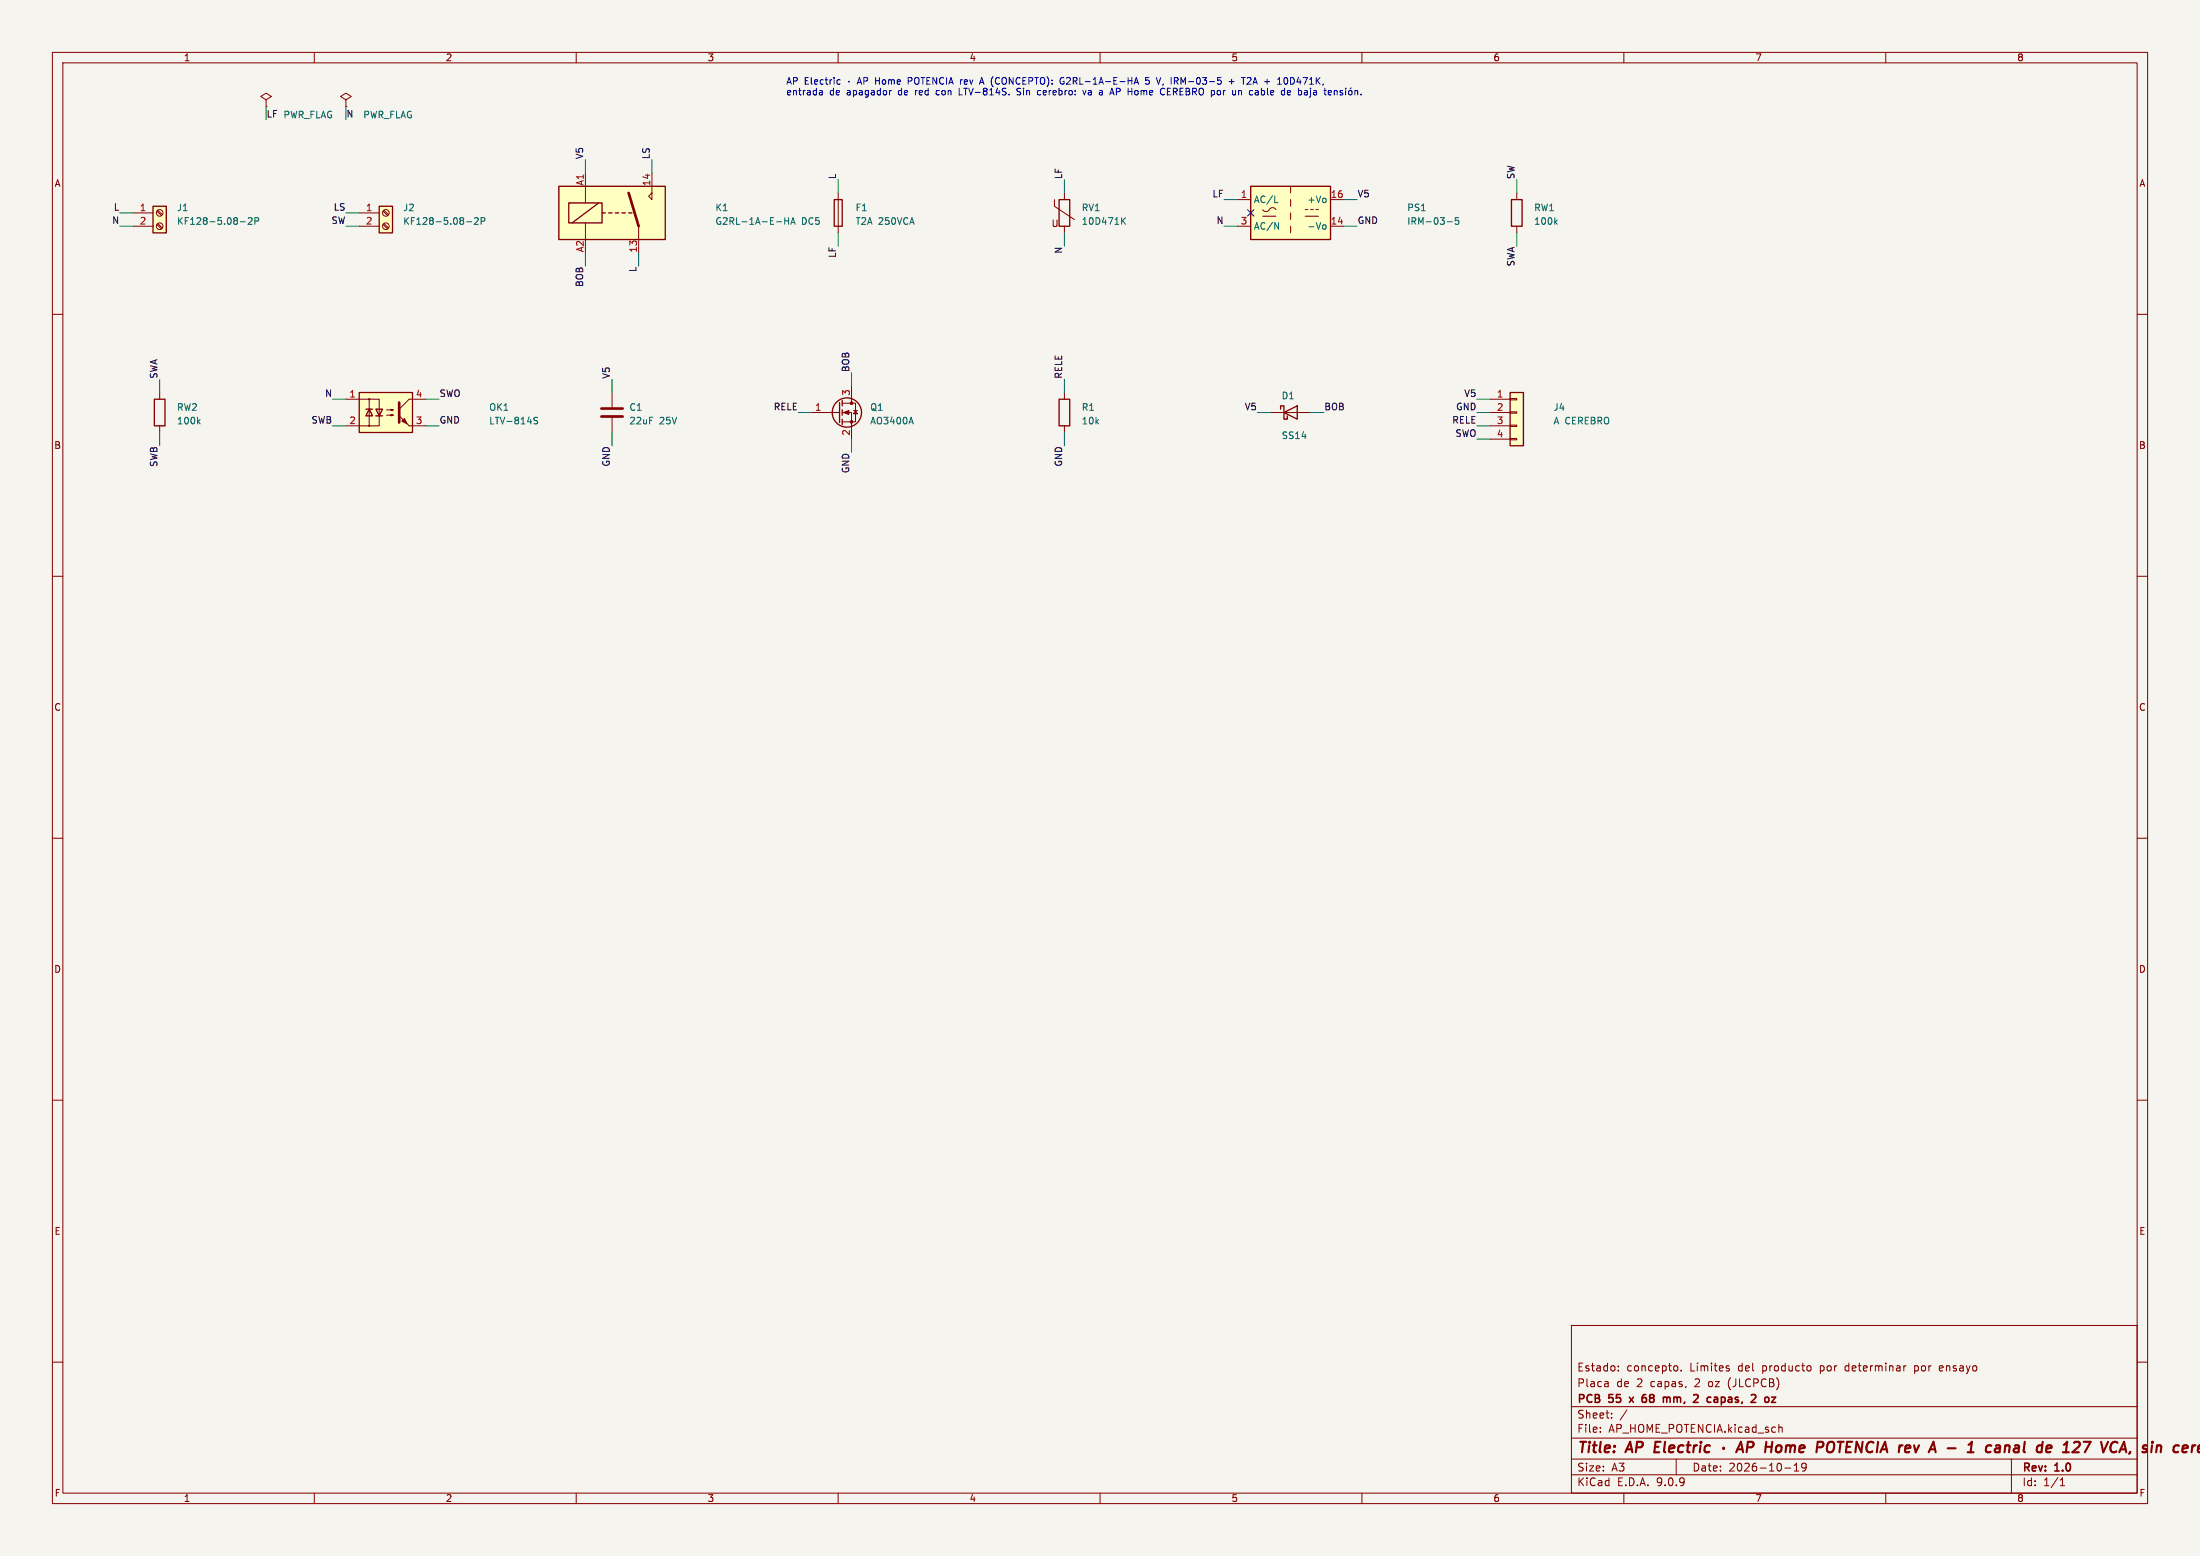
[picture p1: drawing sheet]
(kicad_sch
 (version 20250114)
 (generator "eeschema")
 (generator_version "9.0")
 (paper "A3")
 (title_block
  (title "AP Electric · AP Home POTENCIA rev A - 1 canal de 127 VCA, sin cerebro (CONCEPTO)")
  (date "2026-10-19")
  (rev "1.0")
  (company "PCB 55 x 68 mm, 2 capas, 2 oz")
  (comment 1 "Placa de 2 capas, 2 oz (JLCPCB)")
  (comment 2 "Estado: concepto. Límites del producto por determinar por ensayo"))
 (lib_symbols
  (symbol "Connector:Screw_Terminal_01x02"
   (pin_names
    (offset 1.016) (hide yes)) (exclude_from_sim no) (in_bom yes) (on_board yes)
   (property "Reference" "J" (at 0 2.54 0) (effects (font (size 1.27 1.27))))
   (property "Value" "Screw_Terminal_01x02" (at 0 -5.08 0) (effects (font (size 1.27 1.27))))
   (property "Footprint" "" (at 0 0 0) (effects (font (size 1.27 1.27)) (hide yes)))
   (property "Datasheet" "~" (at 0 0 0) (effects (font (size 1.27 1.27)) (hide yes)))
   (property "Description" "Generic screw terminal, single row, 01x02, script generated (kicad-library-utils/schlib/autogen/connector/)" (at 0 0 0) (effects (font (size 1.27 1.27)) (hide yes)))
   (symbol "Screw_Terminal_01x02_1_1"
    (rectangle (start -1.27 1.27) (end 1.27 -3.81) (stroke (width 0.254) (type default)) (fill (type background)))
    (polyline (pts (xy -0.5334 0.3302) (xy 0.3302 -0.508)) (stroke (width 0.1524) (type default)) (fill (type none)))
    (polyline (pts (xy -0.5334 -2.2098) (xy 0.3302 -3.048)) (stroke (width 0.1524) (type default)) (fill (type none)))
    (polyline (pts (xy -0.3556 0.508) (xy 0.508 -0.3302)) (stroke (width 0.1524) (type default)) (fill (type none)))
    (polyline (pts (xy -0.3556 -2.032) (xy 0.508 -2.8702)) (stroke (width 0.1524) (type default)) (fill (type none)))
    (circle (center 0 0) (radius 0.635) (stroke (width 0.1524) (type default)) (fill (type none)))
    (circle (center 0 -2.54) (radius 0.635) (stroke (width 0.1524) (type default)) (fill (type none)))
    (pin passive line (at -5.08 0 0) (length 3.81) (name "Pin_1" (effects (font (size 1.27 1.27)))) (number "1" (effects (font (size 1.27 1.27)))))
    (pin passive line (at -5.08 -2.54 0) (length 3.81) (name "Pin_2" (effects (font (size 1.27 1.27)))) (number "2" (effects (font (size 1.27 1.27))))))
   (embedded_fonts no))
  (symbol "Relay:Relay_SPST-NO" (exclude_from_sim no) (in_bom yes) (on_board yes)
   (property "Reference" "K" (at 11.43 3.81 0) (effects (font (size 1.27 1.27)) (justify left)))
   (property "Value" "Relay_SPST-NO" (at 11.43 1.27 0) (effects (font (size 1.27 1.27)) (justify left)))
   (property "Footprint" "" (at 11.43 -1.27 0) (effects (font (size 1.27 1.27)) (justify left) (hide yes)))
   (property "Datasheet" "~" (at 0 0 0) (effects (font (size 1.27 1.27)) (hide yes)))
   (property "Description" "Relay SPST, normally open, EN50005" (at 0 0 0) (effects (font (size 1.27 1.27)) (hide yes)))
   (symbol "Relay_SPST-NO_0_0"
    (polyline (pts (xy 7.62 5.08) (xy 7.62 2.54) (xy 6.985 3.175) (xy 7.62 3.81)) (stroke (width 0) (type default)) (fill (type none))))
   (symbol "Relay_SPST-NO_0_1"
    (rectangle (start -10.16 5.08) (end 10.16 -5.08) (stroke (width 0.254) (type default)) (fill (type background)))
    (rectangle (start -8.255 1.905) (end -1.905 -1.905) (stroke (width 0.254) (type default)) (fill (type none)))
    (polyline (pts (xy -7.62 -1.905) (xy -2.54 1.905)) (stroke (width 0.254) (type default)) (fill (type none)))
    (polyline (pts (xy -5.08 5.08) (xy -5.08 1.905)) (stroke (width 0) (type default)) (fill (type none)))
    (polyline (pts (xy -5.08 -5.08) (xy -5.08 -1.905)) (stroke (width 0) (type default)) (fill (type none)))
    (polyline (pts (xy -1.905 0) (xy -1.27 0)) (stroke (width 0.254) (type default)) (fill (type none)))
    (polyline (pts (xy -0.635 0) (xy 0 0)) (stroke (width 0.254) (type default)) (fill (type none)))
    (polyline (pts (xy 0.635 0) (xy 1.27 0)) (stroke (width 0.254) (type default)) (fill (type none)))
    (polyline (pts (xy 1.905 0) (xy 2.54 0)) (stroke (width 0.254) (type default)) (fill (type none)))
    (polyline (pts (xy 3.175 0) (xy 3.81 0)) (stroke (width 0.254) (type default)) (fill (type none)))
    (polyline (pts (xy 5.08 -2.54) (xy 3.175 3.81)) (stroke (width 0.508) (type default)) (fill (type none)))
    (polyline (pts (xy 5.08 -2.54) (xy 5.08 -5.08)) (stroke (width 0) (type default)) (fill (type none))))
   (symbol "Relay_SPST-NO_1_1"
    (pin passive line (at -5.08 7.62 270) (length 2.54) (name "~" (effects (font (size 1.27 1.27)))) (number "A1" (effects (font (size 1.27 1.27)))))
    (pin passive line (at -5.08 -7.62 90) (length 2.54) (name "~" (effects (font (size 1.27 1.27)))) (number "A2" (effects (font (size 1.27 1.27)))))
    (pin passive line (at 5.08 -7.62 90) (length 2.54) (name "~" (effects (font (size 1.27 1.27)))) (number "13" (effects (font (size 1.27 1.27)))))
    (pin passive line (at 7.62 7.62 270) (length 2.54) (name "~" (effects (font (size 1.27 1.27)))) (number "14" (effects (font (size 1.27 1.27))))))
   (embedded_fonts no))
  (symbol "Device:Fuse"
   (pin_numbers (hide yes))
   (pin_names
    (offset 0)) (exclude_from_sim no) (in_bom yes) (on_board yes)
   (property "Reference" "F" (at 2.032 0 90) (effects (font (size 1.27 1.27))))
   (property "Value" "Fuse" (at -1.905 0 90) (effects (font (size 1.27 1.27))))
   (property "Footprint" "" (at -1.778 0 90) (effects (font (size 1.27 1.27)) (hide yes)))
   (property "Datasheet" "~" (at 0 0 0) (effects (font (size 1.27 1.27)) (hide yes)))
   (property "Description" "Fuse" (at 0 0 0) (effects (font (size 1.27 1.27)) (hide yes)))
   (symbol "Fuse_0_1"
    (rectangle (start -0.762 -2.54) (end 0.762 2.54) (stroke (width 0.254) (type default)) (fill (type none)))
    (polyline (pts (xy 0 2.54) (xy 0 -2.54)) (stroke (width 0) (type default)) (fill (type none))))
   (symbol "Fuse_1_1"
    (pin passive line (at 0 3.81 270) (length 1.27) (name "~" (effects (font (size 1.27 1.27)))) (number "1" (effects (font (size 1.27 1.27)))))
    (pin passive line (at 0 -3.81 90) (length 1.27) (name "~" (effects (font (size 1.27 1.27)))) (number "2" (effects (font (size 1.27 1.27))))))
   (embedded_fonts no))
  (symbol "Device:Varistor"
   (pin_numbers (hide yes))
   (pin_names
    (offset 0)) (exclude_from_sim no) (in_bom yes) (on_board yes)
   (property "Reference" "RV" (at 3.175 0 90) (effects (font (size 1.27 1.27))))
   (property "Value" "Varistor" (at -3.175 0 90) (effects (font (size 1.27 1.27))))
   (property "Footprint" "" (at -1.778 0 90) (effects (font (size 1.27 1.27)) (hide yes)))
   (property "Datasheet" "~" (at 0 0 0) (effects (font (size 1.27 1.27)) (hide yes)))
   (property "Description" "Voltage dependent resistor" (at 0 0 0) (effects (font (size 1.27 1.27)) (hide yes)))
   (property "Sim.Name" "kicad_builtin_varistor" (at 0 0 0) (effects (font (size 1.27 1.27)) (hide yes)))
   (property "Sim.Device" "SUBCKT" (at 0 0 0) (effects (font (size 1.27 1.27)) (hide yes)))
   (property "Sim.Pins" "1=A 2=B" (at 0 0 0) (effects (font (size 1.27 1.27)) (hide yes)))
   (property "Sim.Params" "threshold=1k" (at 0 0 0) (effects (font (size 1.27 1.27)) (hide yes)))
   (property "Sim.Library" "${KICAD9_SYMBOL_DIR}/Simulation_SPICE.sp" (at 0 0 0) (effects (font (size 1.27 1.27)) (hide yes)))
   (symbol "Varistor_0_0"
    (text "U" (at -1.778 -2.032 0) (effects (font (size 1.27 1.27)))))
   (symbol "Varistor_0_1"
    (polyline (pts (xy -1.905 2.54) (xy -1.905 1.27) (xy 1.905 -1.27)) (stroke (width 0) (type default)) (fill (type none)))
    (rectangle (start -1.016 -2.54) (end 1.016 2.54) (stroke (width 0.254) (type default)) (fill (type none))))
   (symbol "Varistor_1_1"
    (pin passive line (at 0 3.81 270) (length 1.27) (name "~" (effects (font (size 1.27 1.27)))) (number "1" (effects (font (size 1.27 1.27)))))
    (pin passive line (at 0 -3.81 90) (length 1.27) (name "~" (effects (font (size 1.27 1.27)))) (number "2" (effects (font (size 1.27 1.27))))))
   (embedded_fonts no))
  (symbol "Converter_ACDC:IRM-03-5" (exclude_from_sim no) (in_bom yes) (on_board yes)
   (property "Reference" "PS" (at 0 6.35 0) (effects (font (size 1.27 1.27))))
   (property "Value" "IRM-03-5" (at 0 -6.35 0) (effects (font (size 1.27 1.27))))
   (property "Footprint" "Converter_ACDC:Converter_ACDC_MeanWell_IRM-03-xx_THT" (at 0 -8.89 0) (effects (font (size 1.27 1.27)) (hide yes)))
   (property "Datasheet" "https://www.meanwell.com/Upload/PDF/IRM-03/IRM-03-SPEC.PDF" (at 0 -10.16 0) (effects (font (size 1.27 1.27)) (hide yes)))
   (property "Description" "5V, 600mA, 3W, Isolated, AC-DC, IRM03" (at 0 0 0) (effects (font (size 1.27 1.27)) (hide yes)))
   (symbol "IRM-03-5_0_1"
    (rectangle (start -7.62 5.08) (end 7.62 -5.08) (stroke (width 0.254) (type default)) (fill (type background)))
    (polyline (pts (xy -5.334 -0.635) (xy -2.794 -0.635)) (stroke (width 0) (type default)) (fill (type none)))
    (arc (start -4.064 0.635) (mid -4.699 0.2495) (end -5.334 0.635) (stroke (width 0) (type default)) (fill (type none)))
    (arc (start -4.064 0.635) (mid -3.429 1.0072) (end -2.794 0.635) (stroke (width 0) (type default)) (fill (type none)))
    (polyline (pts (xy 0 5.08) (xy 0 3.81)) (stroke (width 0) (type default)) (fill (type none)))
    (polyline (pts (xy 0 2.54) (xy 0 1.27)) (stroke (width 0) (type default)) (fill (type none)))
    (polyline (pts (xy 0 0) (xy 0 -1.27)) (stroke (width 0) (type default)) (fill (type none)))
    (polyline (pts (xy 0 -2.54) (xy 0 -3.81)) (stroke (width 0) (type default)) (fill (type none)))
    (polyline (pts (xy 2.794 0.635) (xy 3.302 0.635)) (stroke (width 0) (type default)) (fill (type none)))
    (polyline (pts (xy 2.794 -0.635) (xy 5.334 -0.635)) (stroke (width 0) (type default)) (fill (type none)))
    (polyline (pts (xy 3.81 0.635) (xy 4.318 0.635)) (stroke (width 0) (type default)) (fill (type none)))
    (polyline (pts (xy 4.826 0.635) (xy 5.334 0.635)) (stroke (width 0) (type default)) (fill (type none))))
   (symbol "IRM-03-5_1_1"
    (pin power_in line (at -10.16 2.54 0) (length 2.54) (name "AC/L" (effects (font (size 1.27 1.27)))) (number "1" (effects (font (size 1.27 1.27)))))
    (pin power_in line (at -10.16 -2.54 0) (length 2.54) (name "AC/N" (effects (font (size 1.27 1.27)))) (number "3" (effects (font (size 1.27 1.27)))))
    (pin no_connect line (at -7.62 0 0) (length 2.54) (hide yes) (name "NC" (effects (font (size 1.27 1.27)))) (number "5" (effects (font (size 1.27 1.27)))))
    (pin power_out line (at 10.16 2.54 180) (length 2.54) (name "+Vo" (effects (font (size 1.27 1.27)))) (number "16" (effects (font (size 1.27 1.27)))))
    (pin power_out line (at 10.16 -2.54 180) (length 2.54) (name "-Vo" (effects (font (size 1.27 1.27)))) (number "14" (effects (font (size 1.27 1.27))))))
   (embedded_fonts no))
  (symbol "Device:R"
   (pin_numbers (hide yes))
   (pin_names
    (offset 0)) (exclude_from_sim no) (in_bom yes) (on_board yes)
   (property "Reference" "R" (at 2.032 0 90) (effects (font (size 1.27 1.27))))
   (property "Value" "R" (at 0 0 90) (effects (font (size 1.27 1.27))))
   (property "Footprint" "" (at -1.778 0 90) (effects (font (size 1.27 1.27)) (hide yes)))
   (property "Datasheet" "~" (at 0 0 0) (effects (font (size 1.27 1.27)) (hide yes)))
   (property "Description" "Resistor" (at 0 0 0) (effects (font (size 1.27 1.27)) (hide yes)))
   (symbol "R_0_1"
    (rectangle (start -1.016 -2.54) (end 1.016 2.54) (stroke (width 0.254) (type default)) (fill (type none))))
   (symbol "R_1_1"
    (pin passive line (at 0 3.81 270) (length 1.27) (name "~" (effects (font (size 1.27 1.27)))) (number "1" (effects (font (size 1.27 1.27)))))
    (pin passive line (at 0 -3.81 90) (length 1.27) (name "~" (effects (font (size 1.27 1.27)))) (number "2" (effects (font (size 1.27 1.27))))))
   (embedded_fonts no))
  (symbol "Isolator:EL814"
   (pin_names
    (offset 1.016)) (exclude_from_sim no) (in_bom yes) (on_board yes)
   (property "Reference" "U" (at -5.334 4.826 0) (effects (font (size 1.27 1.27)) (justify left)))
   (property "Value" "EL814" (at 0 5.08 0) (effects (font (size 1.27 1.27)) (justify left)))
   (property "Footprint" "" (at -5.08 -5.08 0) (effects (font (size 1.27 1.27)
    (italic yes)) (justify left) (hide yes)))
   (property "Datasheet" "http://www.everlight.com/file/ProductFile/EL814.pdf" (at 0.635 0 0) (effects (font (size 1.27 1.27)) (justify left) (hide yes)))
   (property "Description" "AC/DC NPN Optocoupler, DIP4/SMD4" (at 0 0 0) (effects (font (size 1.27 1.27)) (hide yes)))
   (symbol "EL814_0_1"
    (rectangle (start -5.08 3.81) (end 5.08 -3.81) (stroke (width 0.254) (type default)) (fill (type background)))
    (polyline (pts (xy -5.08 2.54) (xy -1.27 2.54) (xy -1.27 0.635)) (stroke (width 0) (type default)) (fill (type none)))
    (polyline (pts (xy -3.81 0.635) (xy -2.54 0.635)) (stroke (width 0.254) (type default)) (fill (type none)))
    (circle (center -3.175 2.54) (radius 0.127) (stroke (width 0) (type default)) (fill (type none)))
    (polyline (pts (xy -3.175 0.635) (xy -3.175 2.54)) (stroke (width 0) (type default)) (fill (type none)))
    (polyline (pts (xy -3.175 0.635) (xy -3.175 -0.635)) (stroke (width 0) (type default)) (fill (type none)))
    (polyline (pts (xy -3.175 0.635) (xy -3.81 -0.635) (xy -2.54 -0.635) (xy -3.175 0.635)) (stroke (width 0.254) (type default)) (fill (type none)))
    (polyline (pts (xy -3.175 -0.635) (xy -3.175 -2.54)) (stroke (width 0) (type default)) (fill (type none)))
    (circle (center -3.175 -2.54) (radius 0.127) (stroke (width 0) (type default)) (fill (type none)))
    (polyline (pts (xy -1.905 -0.635) (xy -0.635 -0.635)) (stroke (width 0.254) (type default)) (fill (type none)))
    (polyline (pts (xy -1.27 0.635) (xy -1.27 -0.635)) (stroke (width 0) (type default)) (fill (type none)))
    (polyline (pts (xy -1.27 -0.635) (xy -1.27 -2.54) (xy -5.08 -2.54)) (stroke (width 0) (type default)) (fill (type none)))
    (polyline (pts (xy -1.27 -0.635) (xy -1.905 0.635) (xy -0.635 0.635) (xy -1.27 -0.635)) (stroke (width 0.254) (type default)) (fill (type none)))
    (polyline (pts (xy 0.127 0.508) (xy 1.397 0.508) (xy 1.016 0.381) (xy 1.016 0.635) (xy 1.397 0.508)) (stroke (width 0) (type default)) (fill (type none)))
    (polyline (pts (xy 0.127 -0.508) (xy 1.397 -0.508) (xy 1.016 -0.635) (xy 1.016 -0.381) (xy 1.397 -0.508)) (stroke (width 0) (type default)) (fill (type none)))
    (polyline (pts (xy 2.54 1.905) (xy 2.54 -1.905)) (stroke (width 0.508) (type default)) (fill (type none)))
    (polyline (pts (xy 2.54 0.635) (xy 4.445 2.54)) (stroke (width 0) (type default)) (fill (type none)))
    (polyline (pts (xy 3.048 -1.651) (xy 3.556 -1.143) (xy 4.064 -2.159) (xy 3.048 -1.651)) (stroke (width 0) (type default)) (fill (type outline)))
    (polyline (pts (xy 4.445 2.54) (xy 5.08 2.54)) (stroke (width 0) (type default)) (fill (type none)))
    (polyline (pts (xy 4.445 -2.54) (xy 2.54 -0.635)) (stroke (width 0) (type default)) (fill (type outline)))
    (polyline (pts (xy 4.445 -2.54) (xy 5.08 -2.54)) (stroke (width 0) (type default)) (fill (type none))))
   (symbol "EL814_1_1"
    (pin passive line (at -7.62 2.54 0) (length 2.54) (name "~" (effects (font (size 1.27 1.27)))) (number "1" (effects (font (size 1.27 1.27)))))
    (pin passive line (at -7.62 -2.54 0) (length 2.54) (name "~" (effects (font (size 1.27 1.27)))) (number "2" (effects (font (size 1.27 1.27)))))
    (pin passive line (at 7.62 2.54 180) (length 2.54) (name "~" (effects (font (size 1.27 1.27)))) (number "4" (effects (font (size 1.27 1.27)))))
    (pin passive line (at 7.62 -2.54 180) (length 2.54) (name "~" (effects (font (size 1.27 1.27)))) (number "3" (effects (font (size 1.27 1.27))))))
   (embedded_fonts no))
  (symbol "Device:C"
   (pin_numbers (hide yes))
   (pin_names
    (offset 0.254)) (exclude_from_sim no) (in_bom yes) (on_board yes)
   (property "Reference" "C" (at 0.635 2.54 0) (effects (font (size 1.27 1.27)) (justify left)))
   (property "Value" "C" (at 0.635 -2.54 0) (effects (font (size 1.27 1.27)) (justify left)))
   (property "Footprint" "" (at 0.9652 -3.81 0) (effects (font (size 1.27 1.27)) (hide yes)))
   (property "Datasheet" "~" (at 0 0 0) (effects (font (size 1.27 1.27)) (hide yes)))
   (property "Description" "Unpolarized capacitor" (at 0 0 0) (effects (font (size 1.27 1.27)) (hide yes)))
   (symbol "C_0_1"
    (polyline (pts (xy -2.032 0.762) (xy 2.032 0.762)) (stroke (width 0.508) (type default)) (fill (type none)))
    (polyline (pts (xy -2.032 -0.762) (xy 2.032 -0.762)) (stroke (width 0.508) (type default)) (fill (type none))))
   (symbol "C_1_1"
    (pin passive line (at 0 3.81 270) (length 2.794) (name "~" (effects (font (size 1.27 1.27)))) (number "1" (effects (font (size 1.27 1.27)))))
    (pin passive line (at 0 -3.81 90) (length 2.794) (name "~" (effects (font (size 1.27 1.27)))) (number "2" (effects (font (size 1.27 1.27))))))
   (embedded_fonts no))
  (symbol "Transistor_FET:AO3400A"
   (pin_names
    (offset 0) (hide yes)) (exclude_from_sim no) (in_bom yes) (on_board yes)
   (property "Reference" "Q" (at 5.08 1.905 0) (effects (font (size 1.27 1.27)) (justify left)))
   (property "Value" "AO3400A" (at 5.08 0 0) (effects (font (size 1.27 1.27)) (justify left)))
   (property "Footprint" "Package_TO_SOT_SMD:SOT-23" (at 5.08 -1.905 0) (effects (font (size 1.27 1.27)
    (italic yes)) (justify left) (hide yes)))
   (property "Datasheet" "http://www.aosmd.com/pdfs/datasheet/AO3400A.pdf" (at 5.08 -3.81 0) (effects (font (size 1.27 1.27)) (justify left) (hide yes)))
   (property "Description" "30V Vds, 5.7A Id, N-Channel MOSFET, SOT-23" (at 0 0 0) (effects (font (size 1.27 1.27)) (hide yes)))
   (symbol "AO3400A_0_1"
    (polyline (pts (xy 0.254 1.905) (xy 0.254 -1.905)) (stroke (width 0.254) (type default)) (fill (type none)))
    (polyline (pts (xy 0.254 0) (xy -2.54 0)) (stroke (width 0) (type default)) (fill (type none)))
    (polyline (pts (xy 0.762 2.286) (xy 0.762 1.27)) (stroke (width 0.254) (type default)) (fill (type none)))
    (polyline (pts (xy 0.762 0.508) (xy 0.762 -0.508)) (stroke (width 0.254) (type default)) (fill (type none)))
    (polyline (pts (xy 0.762 -1.27) (xy 0.762 -2.286)) (stroke (width 0.254) (type default)) (fill (type none)))
    (polyline (pts (xy 0.762 -1.778) (xy 3.302 -1.778) (xy 3.302 1.778) (xy 0.762 1.778)) (stroke (width 0) (type default)) (fill (type none)))
    (polyline (pts (xy 1.016 0) (xy 2.032 0.381) (xy 2.032 -0.381) (xy 1.016 0)) (stroke (width 0) (type default)) (fill (type outline)))
    (circle (center 1.651 0) (radius 2.794) (stroke (width 0.254) (type default)) (fill (type none)))
    (polyline (pts (xy 2.54 2.54) (xy 2.54 1.778)) (stroke (width 0) (type default)) (fill (type none)))
    (circle (center 2.54 1.778) (radius 0.254) (stroke (width 0) (type default)) (fill (type outline)))
    (circle (center 2.54 -1.778) (radius 0.254) (stroke (width 0) (type default)) (fill (type outline)))
    (polyline (pts (xy 2.54 -2.54) (xy 2.54 0) (xy 0.762 0)) (stroke (width 0) (type default)) (fill (type none)))
    (polyline (pts (xy 2.921 0.381) (xy 3.683 0.381)) (stroke (width 0) (type default)) (fill (type none)))
    (polyline (pts (xy 3.302 0.381) (xy 2.921 -0.254) (xy 3.683 -0.254) (xy 3.302 0.381)) (stroke (width 0) (type default)) (fill (type none))))
   (symbol "AO3400A_1_1"
    (pin input line (at -5.08 0 0) (length 2.54) (name "G" (effects (font (size 1.27 1.27)))) (number "1" (effects (font (size 1.27 1.27)))))
    (pin passive line (at 2.54 5.08 270) (length 2.54) (name "D" (effects (font (size 1.27 1.27)))) (number "3" (effects (font (size 1.27 1.27)))))
    (pin passive line (at 2.54 -5.08 90) (length 2.54) (name "S" (effects (font (size 1.27 1.27)))) (number "2" (effects (font (size 1.27 1.27))))))
   (embedded_fonts no))
  (symbol "Device:D_Schottky"
   (pin_numbers (hide yes))
   (pin_names
    (offset 1.016) (hide yes)) (exclude_from_sim no) (in_bom yes) (on_board yes)
   (property "Reference" "D" (at 0 2.54 0) (effects (font (size 1.27 1.27))))
   (property "Value" "D_Schottky" (at 0 -2.54 0) (effects (font (size 1.27 1.27))))
   (property "Footprint" "" (at 0 0 0) (effects (font (size 1.27 1.27)) (hide yes)))
   (property "Datasheet" "~" (at 0 0 0) (effects (font (size 1.27 1.27)) (hide yes)))
   (property "Description" "Schottky diode" (at 0 0 0) (effects (font (size 1.27 1.27)) (hide yes)))
   (symbol "D_Schottky_0_1"
    (polyline (pts (xy -1.905 0.635) (xy -1.905 1.27) (xy -1.27 1.27) (xy -1.27 -1.27) (xy -0.635 -1.27) (xy -0.635 -0.635)) (stroke (width 0.254) (type default)) (fill (type none)))
    (polyline (pts (xy 1.27 1.27) (xy 1.27 -1.27) (xy -1.27 0) (xy 1.27 1.27)) (stroke (width 0.254) (type default)) (fill (type none)))
    (polyline (pts (xy 1.27 0) (xy -1.27 0)) (stroke (width 0) (type default)) (fill (type none))))
   (symbol "D_Schottky_1_1"
    (pin passive line (at -3.81 0 0) (length 2.54) (name "K" (effects (font (size 1.27 1.27)))) (number "1" (effects (font (size 1.27 1.27)))))
    (pin passive line (at 3.81 0 180) (length 2.54) (name "A" (effects (font (size 1.27 1.27)))) (number "2" (effects (font (size 1.27 1.27))))))
   (embedded_fonts no))
  (symbol "Connector_Generic:Conn_01x04"
   (pin_names
    (offset 1.016) (hide yes)) (exclude_from_sim no) (in_bom yes) (on_board yes)
   (property "Reference" "J" (at 0 5.08 0) (effects (font (size 1.27 1.27))))
   (property "Value" "Conn_01x04" (at 0 -7.62 0) (effects (font (size 1.27 1.27))))
   (property "Footprint" "" (at 0 0 0) (effects (font (size 1.27 1.27)) (hide yes)))
   (property "Datasheet" "~" (at 0 0 0) (effects (font (size 1.27 1.27)) (hide yes)))
   (property "Description" "Generic connector, single row, 01x04, script generated (kicad-library-utils/schlib/autogen/connector/)" (at 0 0 0) (effects (font (size 1.27 1.27)) (hide yes)))
   (symbol "Conn_01x04_1_1"
    (rectangle (start -1.27 3.81) (end 1.27 -6.35) (stroke (width 0.254) (type default)) (fill (type background)))
    (rectangle (start -1.27 2.667) (end 0 2.413) (stroke (width 0.1524) (type default)) (fill (type none)))
    (rectangle (start -1.27 0.127) (end 0 -0.127) (stroke (width 0.1524) (type default)) (fill (type none)))
    (rectangle (start -1.27 -2.413) (end 0 -2.667) (stroke (width 0.1524) (type default)) (fill (type none)))
    (rectangle (start -1.27 -4.953) (end 0 -5.207) (stroke (width 0.1524) (type default)) (fill (type none)))
    (pin passive line (at -5.08 2.54 0) (length 3.81) (name "Pin_1" (effects (font (size 1.27 1.27)))) (number "1" (effects (font (size 1.27 1.27)))))
    (pin passive line (at -5.08 0 0) (length 3.81) (name "Pin_2" (effects (font (size 1.27 1.27)))) (number "2" (effects (font (size 1.27 1.27)))))
    (pin passive line (at -5.08 -2.54 0) (length 3.81) (name "Pin_3" (effects (font (size 1.27 1.27)))) (number "3" (effects (font (size 1.27 1.27)))))
    (pin passive line (at -5.08 -5.08 0) (length 3.81) (name "Pin_4" (effects (font (size 1.27 1.27)))) (number "4" (effects (font (size 1.27 1.27))))))
   (embedded_fonts no))
  (symbol "power:PWR_FLAG"
   (power)
   (pin_numbers (hide yes))
   (pin_names
    (offset 0) (hide yes)) (exclude_from_sim no) (in_bom yes) (on_board yes)
   (property "Reference" "#FLG" (at 0 1.905 0) (effects (font (size 1.27 1.27)) (hide yes)))
   (property "Value" "PWR_FLAG" (at 0 3.81 0) (effects (font (size 1.27 1.27))))
   (property "Footprint" "" (at 0 0 0) (effects (font (size 1.27 1.27)) (hide yes)))
   (property "Datasheet" "~" (at 0 0 0) (effects (font (size 1.27 1.27)) (hide yes)))
   (property "Description" "Special symbol for telling ERC where power comes from" (at 0 0 0) (effects (font (size 1.27 1.27)) (hide yes)))
   (symbol "PWR_FLAG_0_0"
    (pin power_out line (at 0 0 90) (length 0) (name "~" (effects (font (size 1.27 1.27)))) (number "1" (effects (font (size 1.27 1.27))))))
   (symbol "PWR_FLAG_0_1"
    (polyline (pts (xy 0 0) (xy 0 1.27) (xy -1.016 1.905) (xy 0 2.54) (xy 1.016 1.905) (xy 0 1.27)) (stroke (width 0) (type default)) (fill (type none))))
   (embedded_fonts no)))
 (symbol
  (lib_id "Connector:Screw_Terminal_01x02")
  (at 30.48 40.64 0)
  (unit 1)
  (exclude_from_sim no)
  (in_bom yes)
  (on_board yes)
  (dnp no)
  (property "Reference" "J1" (at 33.68 39.64 0) (effects (font (size 1.27 1.27)) (justify left)))
  (property "Value" "KF128-5.08-2P" (at 33.68 42.24 0) (effects (font (size 1.27 1.27)) (justify left)))
  (property "Footprint" "TerminalBlock_Phoenix:TerminalBlock_Phoenix_MKDS-1,5-2-5.08_1x02_P5.08mm_Horizontal" (at 30.48 40.64 0) (hide yes) (effects (font (size 1.27 1.27)) (justify left)))
  (property "Datasheet" "~" (at 30.48 40.64 0) (hide yes) (effects (font (size 1.27 1.27)) (justify left)))
  (property "Description" "Red 127 VCA: 1 = L (fase), 2 = N (neutro)" (at 30.48 40.64 0) (hide yes) (effects (font (size 1.27 1.27)) (justify left)))
  (property "Funcion" "Red 127 VCA: 1 = L (fase), 2 = N (neutro)" (at 30.48 40.64 0) (hide yes) (effects (font (size 1.27 1.27)) (justify left)))
  (pin "1")
  (pin "2"))
 (wire
  (pts (xy 25.4 40.64) (xy 22.86 40.64))
  (stroke (width 0) (type default)))
 (label "L"
  (at 22.86 40.64 180)
  (fields_autoplaced yes)
  (effects (font (size 1.27 1.27)) (justify right bottom)))
 (wire
  (pts (xy 25.4 43.18) (xy 22.86 43.18))
  (stroke (width 0) (type default)))
 (label "N"
  (at 22.86 43.18 180)
  (fields_autoplaced yes)
  (effects (font (size 1.27 1.27)) (justify right bottom)))
 (symbol
  (lib_id "Connector:Screw_Terminal_01x02")
  (at 73.66 40.64 0)
  (unit 1)
  (exclude_from_sim no)
  (in_bom yes)
  (on_board yes)
  (dnp no)
  (property "Reference" "J2" (at 76.86 39.64 0) (effects (font (size 1.27 1.27)) (justify left)))
  (property "Value" "KF128-5.08-2P" (at 76.86 42.24 0) (effects (font (size 1.27 1.27)) (justify left)))
  (property "Footprint" "TerminalBlock_Phoenix:TerminalBlock_Phoenix_MKDS-1,5-2-5.08_1x02_P5.08mm_Horizontal" (at 73.66 40.64 0) (hide yes) (effects (font (size 1.27 1.27)) (justify left)))
  (property "Datasheet" "~" (at 73.66 40.64 0) (hide yes) (effects (font (size 1.27 1.27)) (justify left)))
  (property "Description" "1 = LS (fase a la lámpara), 2 = SW (fase que regresa del apagador; solo Home Switch)" (at 73.66 40.64 0) (hide yes) (effects (font (size 1.27 1.27)) (justify left)))
  (property "Funcion" "1 = LS (fase a la lámpara), 2 = SW (fase que regresa del apagador; solo Home Switch)" (at 73.66 40.64 0) (hide yes) (effects (font (size 1.27 1.27)) (justify left)))
  (pin "1")
  (pin "2"))
 (wire
  (pts (xy 68.58 40.64) (xy 66.04 40.64))
  (stroke (width 0) (type default)))
 (label "LS"
  (at 66.04 40.64 180)
  (fields_autoplaced yes)
  (effects (font (size 1.27 1.27)) (justify right bottom)))
 (wire
  (pts (xy 68.58 43.18) (xy 66.04 43.18))
  (stroke (width 0) (type default)))
 (label "SW"
  (at 66.04 43.18 180)
  (fields_autoplaced yes)
  (effects (font (size 1.27 1.27)) (justify right bottom)))
 (symbol
  (lib_id "Relay:Relay_SPST-NO")
  (at 116.84 40.64 0)
  (unit 1)
  (exclude_from_sim no)
  (in_bom yes)
  (on_board yes)
  (dnp no)
  (property "Reference" "K1" (at 136.46 39.64 0) (effects (font (size 1.27 1.27)) (justify left)))
  (property "Value" "G2RL-1A-E-HA DC5" (at 136.46 42.24 0) (effects (font (size 1.27 1.27)) (justify left)))
  (property "Footprint" "Relay_THT:Relay_SPST_Omron_G2RL-1A-E" (at 116.84 40.64 0) (hide yes) (effects (font (size 1.27 1.27)) (justify left)))
  (property "Datasheet" "~" (at 116.84 40.64 0) (hide yes) (effects (font (size 1.27 1.27)) (justify left)))
  (property "Description" "Omron G2RL-1A-E-HA 5 V (16 A 250 VCA resistivo, hoja del fabricante)" (at 116.84 40.64 0) (hide yes) (effects (font (size 1.27 1.27)) (justify left)))
  (property "Funcion" "Omron G2RL-1A-E-HA 5 V (16 A 250 VCA resistivo, hoja del fabricante)" (at 116.84 40.64 0) (hide yes) (effects (font (size 1.27 1.27)) (justify left)))
  (pin "A1")
  (pin "A2")
  (pin "13")
  (pin "14"))
 (wire
  (pts (xy 111.76 33.02) (xy 111.76 30.48))
  (stroke (width 0) (type default)))
 (label "V5"
  (at 111.76 30.48 90)
  (fields_autoplaced yes)
  (effects (font (size 1.27 1.27)) (justify left bottom)))
 (wire
  (pts (xy 111.76 48.26) (xy 111.76 50.8))
  (stroke (width 0) (type default)))
 (label "BOB"
  (at 111.76 50.8 270)
  (fields_autoplaced yes)
  (effects (font (size 1.27 1.27)) (justify right bottom)))
 (wire
  (pts (xy 121.92 48.26) (xy 121.92 50.8))
  (stroke (width 0) (type default)))
 (label "L"
  (at 121.92 50.8 270)
  (fields_autoplaced yes)
  (effects (font (size 1.27 1.27)) (justify right bottom)))
 (wire
  (pts (xy 124.46 33.02) (xy 124.46 30.48))
  (stroke (width 0) (type default)))
 (label "LS"
  (at 124.46 30.48 90)
  (fields_autoplaced yes)
  (effects (font (size 1.27 1.27)) (justify left bottom)))
 (symbol
  (lib_id "Device:Fuse")
  (at 160.02 40.64 0)
  (unit 1)
  (exclude_from_sim no)
  (in_bom yes)
  (on_board yes)
  (dnp no)
  (property "Reference" "F1" (at 163.22 39.64 0) (effects (font (size 1.27 1.27)) (justify left)))
  (property "Value" "T2A 250VCA" (at 163.22 42.24 0) (effects (font (size 1.27 1.27)) (justify left)))
  (property "Footprint" "LetreroLab:Fuse_2410_6125Metric" (at 160.02 40.64 0) (hide yes) (effects (font (size 1.27 1.27)) (justify left)))
  (property "Datasheet" "~" (at 160.02 40.64 0) (hide yes) (effects (font (size 1.27 1.27)) (justify left)))
  (property "Description" "Fusible de retardo de la fuente y de la entrada (la carga la protege el interruptor de la instalación)" (at 160.02 40.64 0) (hide yes) (effects (font (size 1.27 1.27)) (justify left)))
  (property "Funcion" "Fusible de retardo de la fuente y de la entrada (la carga la protege el interruptor de la instalación)" (at 160.02 40.64 0) (hide yes) (effects (font (size 1.27 1.27)) (justify left)))
  (pin "1")
  (pin "2"))
 (wire
  (pts (xy 160.02 36.83) (xy 160.02 34.29))
  (stroke (width 0) (type default)))
 (label "L"
  (at 160.02 34.29 90)
  (fields_autoplaced yes)
  (effects (font (size 1.27 1.27)) (justify left bottom)))
 (wire
  (pts (xy 160.02 44.45) (xy 160.02 46.99))
  (stroke (width 0) (type default)))
 (label "LF"
  (at 160.02 46.99 270)
  (fields_autoplaced yes)
  (effects (font (size 1.27 1.27)) (justify right bottom)))
 (symbol
  (lib_id "Device:Varistor")
  (at 203.2 40.64 0)
  (unit 1)
  (exclude_from_sim no)
  (in_bom yes)
  (on_board yes)
  (dnp no)
  (property "Reference" "RV1" (at 206.4 39.64 0) (effects (font (size 1.27 1.27)) (justify left)))
  (property "Value" "10D471K" (at 206.4 42.24 0) (effects (font (size 1.27 1.27)) (justify left)))
  (property "Footprint" "Varistor:RV_Disc_D12mm_W5mm_P7.5mm" (at 203.2 40.64 0) (hide yes) (effects (font (size 1.27 1.27)) (justify left)))
  (property "Datasheet" "~" (at 203.2 40.64 0) (hide yes) (effects (font (size 1.27 1.27)) (justify left)))
  (property "Description" "Varistor contra picos" (at 203.2 40.64 0) (hide yes) (effects (font (size 1.27 1.27)) (justify left)))
  (property "Funcion" "Varistor contra picos" (at 203.2 40.64 0) (hide yes) (effects (font (size 1.27 1.27)) (justify left)))
  (pin "1")
  (pin "2"))
 (wire
  (pts (xy 203.2 36.83) (xy 203.2 34.29))
  (stroke (width 0) (type default)))
 (label "LF"
  (at 203.2 34.29 90)
  (fields_autoplaced yes)
  (effects (font (size 1.27 1.27)) (justify left bottom)))
 (wire
  (pts (xy 203.2 44.45) (xy 203.2 46.99))
  (stroke (width 0) (type default)))
 (label "N"
  (at 203.2 46.99 270)
  (fields_autoplaced yes)
  (effects (font (size 1.27 1.27)) (justify right bottom)))
 (symbol
  (lib_id "Converter_ACDC:IRM-03-5")
  (at 246.38 40.64 0)
  (unit 1)
  (exclude_from_sim no)
  (in_bom yes)
  (on_board yes)
  (dnp no)
  (property "Reference" "PS1" (at 268.54 39.64 0) (effects (font (size 1.27 1.27)) (justify left)))
  (property "Value" "IRM-03-5" (at 268.54 42.24 0) (effects (font (size 1.27 1.27)) (justify left)))
  (property "Footprint" "Converter_ACDC:Converter_ACDC_MeanWell_IRM-03-xx_THT" (at 246.38 40.64 0) (hide yes) (effects (font (size 1.27 1.27)) (justify left)))
  (property "Datasheet" "~" (at 246.38 40.64 0) (hide yes) (effects (font (size 1.27 1.27)) (justify left)))
  (property "Description" "Mean Well 5 V 600 mA, aislada y certificada" (at 246.38 40.64 0) (hide yes) (effects (font (size 1.27 1.27)) (justify left)))
  (property "Funcion" "Mean Well 5 V 600 mA, aislada y certificada" (at 246.38 40.64 0) (hide yes) (effects (font (size 1.27 1.27)) (justify left)))
  (pin "1")
  (pin "3")
  (pin "5")
  (pin "16")
  (pin "14"))
 (wire
  (pts (xy 236.22 38.1) (xy 233.68 38.1))
  (stroke (width 0) (type default)))
 (label "LF"
  (at 233.68 38.1 180)
  (fields_autoplaced yes)
  (effects (font (size 1.27 1.27)) (justify right bottom)))
 (wire
  (pts (xy 236.22 43.18) (xy 233.68 43.18))
  (stroke (width 0) (type default)))
 (label "N"
  (at 233.68 43.18 180)
  (fields_autoplaced yes)
  (effects (font (size 1.27 1.27)) (justify right bottom)))
 (no_connect
  (at 238.76 40.64))
 (wire
  (pts (xy 256.54 38.1) (xy 259.08 38.1))
  (stroke (width 0) (type default)))
 (label "V5"
  (at 259.08 38.1 0)
  (fields_autoplaced yes)
  (effects (font (size 1.27 1.27)) (justify left bottom)))
 (wire
  (pts (xy 256.54 43.18) (xy 259.08 43.18))
  (stroke (width 0) (type default)))
 (label "GND"
  (at 259.08 43.18 0)
  (fields_autoplaced yes)
  (effects (font (size 1.27 1.27)) (justify left bottom)))
 (symbol
  (lib_id "Device:R")
  (at 289.56 40.64 0)
  (unit 1)
  (exclude_from_sim no)
  (in_bom yes)
  (on_board yes)
  (dnp no)
  (property "Reference" "RW1" (at 292.76 39.64 0) (effects (font (size 1.27 1.27)) (justify left)))
  (property "Value" "100k" (at 292.76 42.24 0) (effects (font (size 1.27 1.27)) (justify left)))
  (property "Footprint" "Resistor_SMD:R_1206_3216Metric" (at 289.56 40.64 0) (hide yes) (effects (font (size 1.27 1.27)) (justify left)))
  (property "Datasheet" "~" (at 289.56 40.64 0) (hide yes) (effects (font (size 1.27 1.27)) (justify left)))
  (property "Description" "Entrada de apagador (1 de 2): ~0.64 mA a 127 VCA, 41 mW" (at 289.56 40.64 0) (hide yes) (effects (font (size 1.27 1.27)) (justify left)))
  (property "Funcion" "Entrada de apagador (1 de 2): ~0.64 mA a 127 VCA, 41 mW" (at 289.56 40.64 0) (hide yes) (effects (font (size 1.27 1.27)) (justify left)))
  (pin "1")
  (pin "2"))
 (wire
  (pts (xy 289.56 36.83) (xy 289.56 34.29))
  (stroke (width 0) (type default)))
 (label "SW"
  (at 289.56 34.29 90)
  (fields_autoplaced yes)
  (effects (font (size 1.27 1.27)) (justify left bottom)))
 (wire
  (pts (xy 289.56 44.45) (xy 289.56 46.99))
  (stroke (width 0) (type default)))
 (label "SWA"
  (at 289.56 46.99 270)
  (fields_autoplaced yes)
  (effects (font (size 1.27 1.27)) (justify right bottom)))
 (symbol
  (lib_id "Device:R")
  (at 30.48 78.74 0)
  (unit 1)
  (exclude_from_sim no)
  (in_bom yes)
  (on_board yes)
  (dnp no)
  (property "Reference" "RW2" (at 33.68 77.74 0) (effects (font (size 1.27 1.27)) (justify left)))
  (property "Value" "100k" (at 33.68 80.34 0) (effects (font (size 1.27 1.27)) (justify left)))
  (property "Footprint" "Resistor_SMD:R_1206_3216Metric" (at 30.48 78.74 0) (hide yes) (effects (font (size 1.27 1.27)) (justify left)))
  (property "Datasheet" "~" (at 30.48 78.74 0) (hide yes) (effects (font (size 1.27 1.27)) (justify left)))
  (property "Description" "Entrada de apagador (2 de 2)" (at 30.48 78.74 0) (hide yes) (effects (font (size 1.27 1.27)) (justify left)))
  (property "Funcion" "Entrada de apagador (2 de 2)" (at 30.48 78.74 0) (hide yes) (effects (font (size 1.27 1.27)) (justify left)))
  (pin "1")
  (pin "2"))
 (wire
  (pts (xy 30.48 74.93) (xy 30.48 72.39))
  (stroke (width 0) (type default)))
 (label "SWA"
  (at 30.48 72.39 90)
  (fields_autoplaced yes)
  (effects (font (size 1.27 1.27)) (justify left bottom)))
 (wire
  (pts (xy 30.48 82.55) (xy 30.48 85.09))
  (stroke (width 0) (type default)))
 (label "SWB"
  (at 30.48 85.09 270)
  (fields_autoplaced yes)
  (effects (font (size 1.27 1.27)) (justify right bottom)))
 (symbol
  (lib_id "Isolator:EL814")
  (at 73.66 78.74 0)
  (unit 1)
  (exclude_from_sim no)
  (in_bom yes)
  (on_board yes)
  (dnp no)
  (property "Reference" "OK1" (at 93.28 77.74 0) (effects (font (size 1.27 1.27)) (justify left)))
  (property "Value" "LTV-814S" (at 93.28 80.34 0) (effects (font (size 1.27 1.27)) (justify left)))
  (property "Footprint" "Package_DIP:SMDIP-4_W9.53mm" (at 73.66 78.74 0) (hide yes) (effects (font (size 1.27 1.27)) (justify left)))
  (property "Datasheet" "~" (at 73.66 78.74 0) (hide yes) (effects (font (size 1.27 1.27)) (justify left)))
  (property "Description" "Optoacoplador de entrada CA (LED antiparalelos), 5 kVrms" (at 73.66 78.74 0) (hide yes) (effects (font (size 1.27 1.27)) (justify left)))
  (property "Funcion" "Optoacoplador de entrada CA (LED antiparalelos), 5 kVrms" (at 73.66 78.74 0) (hide yes) (effects (font (size 1.27 1.27)) (justify left)))
  (pin "1")
  (pin "2")
  (pin "4")
  (pin "3"))
 (wire
  (pts (xy 66.04 76.2) (xy 63.5 76.2))
  (stroke (width 0) (type default)))
 (label "N"
  (at 63.5 76.2 180)
  (fields_autoplaced yes)
  (effects (font (size 1.27 1.27)) (justify right bottom)))
 (wire
  (pts (xy 66.04 81.28) (xy 63.5 81.28))
  (stroke (width 0) (type default)))
 (label "SWB"
  (at 63.5 81.28 180)
  (fields_autoplaced yes)
  (effects (font (size 1.27 1.27)) (justify right bottom)))
 (wire
  (pts (xy 81.28 76.2) (xy 83.82 76.2))
  (stroke (width 0) (type default)))
 (label "SWO"
  (at 83.82 76.2 0)
  (fields_autoplaced yes)
  (effects (font (size 1.27 1.27)) (justify left bottom)))
 (wire
  (pts (xy 81.28 81.28) (xy 83.82 81.28))
  (stroke (width 0) (type default)))
 (label "GND"
  (at 83.82 81.28 0)
  (fields_autoplaced yes)
  (effects (font (size 1.27 1.27)) (justify left bottom)))
 (symbol
  (lib_id "Device:C")
  (at 116.84 78.74 0)
  (unit 1)
  (exclude_from_sim no)
  (in_bom yes)
  (on_board yes)
  (dnp no)
  (property "Reference" "C1" (at 120.04 77.74 0) (effects (font (size 1.27 1.27)) (justify left)))
  (property "Value" "22uF 25V" (at 120.04 80.34 0) (effects (font (size 1.27 1.27)) (justify left)))
  (property "Footprint" "Capacitor_SMD:C_1206_3216Metric" (at 116.84 78.74 0) (hide yes) (effects (font (size 1.27 1.27)) (justify left)))
  (property "Datasheet" "~" (at 116.84 78.74 0) (hide yes) (effects (font (size 1.27 1.27)) (justify left)))
  (property "Description" "Salida de la fuente" (at 116.84 78.74 0) (hide yes) (effects (font (size 1.27 1.27)) (justify left)))
  (property "Funcion" "Salida de la fuente" (at 116.84 78.74 0) (hide yes) (effects (font (size 1.27 1.27)) (justify left)))
  (pin "1")
  (pin "2"))
 (wire
  (pts (xy 116.84 74.93) (xy 116.84 72.39))
  (stroke (width 0) (type default)))
 (label "V5"
  (at 116.84 72.39 90)
  (fields_autoplaced yes)
  (effects (font (size 1.27 1.27)) (justify left bottom)))
 (wire
  (pts (xy 116.84 82.55) (xy 116.84 85.09))
  (stroke (width 0) (type default)))
 (label "GND"
  (at 116.84 85.09 270)
  (fields_autoplaced yes)
  (effects (font (size 1.27 1.27)) (justify right bottom)))
 (symbol
  (lib_id "Transistor_FET:AO3400A")
  (at 160.02 78.74 0)
  (unit 1)
  (exclude_from_sim no)
  (in_bom yes)
  (on_board yes)
  (dnp no)
  (property "Reference" "Q1" (at 166.02 77.74 0) (effects (font (size 1.27 1.27)) (justify left)))
  (property "Value" "AO3400A" (at 166.02 80.34 0) (effects (font (size 1.27 1.27)) (justify left)))
  (property "Footprint" "Package_TO_SOT_SMD:SOT-23" (at 160.02 78.74 0) (hide yes) (effects (font (size 1.27 1.27)) (justify left)))
  (property "Datasheet" "~" (at 160.02 78.74 0) (hide yes) (effects (font (size 1.27 1.27)) (justify left)))
  (property "Description" "Bobina del relé (lado bajo)" (at 160.02 78.74 0) (hide yes) (effects (font (size 1.27 1.27)) (justify left)))
  (property "Funcion" "Bobina del relé (lado bajo)" (at 160.02 78.74 0) (hide yes) (effects (font (size 1.27 1.27)) (justify left)))
  (pin "1")
  (pin "3")
  (pin "2"))
 (wire
  (pts (xy 154.94 78.74) (xy 152.4 78.74))
  (stroke (width 0) (type default)))
 (label "RELE"
  (at 152.4 78.74 180)
  (fields_autoplaced yes)
  (effects (font (size 1.27 1.27)) (justify right bottom)))
 (wire
  (pts (xy 162.56 73.66) (xy 162.56 71.12))
  (stroke (width 0) (type default)))
 (label "BOB"
  (at 162.56 71.12 90)
  (fields_autoplaced yes)
  (effects (font (size 1.27 1.27)) (justify left bottom)))
 (wire
  (pts (xy 162.56 83.82) (xy 162.56 86.36))
  (stroke (width 0) (type default)))
 (label "GND"
  (at 162.56 86.36 270)
  (fields_autoplaced yes)
  (effects (font (size 1.27 1.27)) (justify right bottom)))
 (symbol
  (lib_id "Device:R")
  (at 203.2 78.74 0)
  (unit 1)
  (exclude_from_sim no)
  (in_bom yes)
  (on_board yes)
  (dnp no)
  (property "Reference" "R1" (at 206.4 77.74 0) (effects (font (size 1.27 1.27)) (justify left)))
  (property "Value" "10k" (at 206.4 80.34 0) (effects (font (size 1.27 1.27)) (justify left)))
  (property "Footprint" "Resistor_SMD:R_0603_1608Metric" (at 203.2 78.74 0) (hide yes) (effects (font (size 1.27 1.27)) (justify left)))
  (property "Datasheet" "~" (at 203.2 78.74 0) (hide yes) (effects (font (size 1.27 1.27)) (justify left)))
  (property "Description" "Relé apagado al arrancar" (at 203.2 78.74 0) (hide yes) (effects (font (size 1.27 1.27)) (justify left)))
  (property "Funcion" "Relé apagado al arrancar" (at 203.2 78.74 0) (hide yes) (effects (font (size 1.27 1.27)) (justify left)))
  (pin "1")
  (pin "2"))
 (wire
  (pts (xy 203.2 74.93) (xy 203.2 72.39))
  (stroke (width 0) (type default)))
 (label "RELE"
  (at 203.2 72.39 90)
  (fields_autoplaced yes)
  (effects (font (size 1.27 1.27)) (justify left bottom)))
 (wire
  (pts (xy 203.2 82.55) (xy 203.2 85.09))
  (stroke (width 0) (type default)))
 (label "GND"
  (at 203.2 85.09 270)
  (fields_autoplaced yes)
  (effects (font (size 1.27 1.27)) (justify right bottom)))
 (symbol
  (lib_id "Device:D_Schottky")
  (at 246.38 78.74 0)
  (unit 1)
  (exclude_from_sim no)
  (in_bom yes)
  (on_board yes)
  (dnp no)
  (property "Reference" "D1" (at 244.57 75.54 0) (effects (font (size 1.27 1.27)) (justify left)))
  (property "Value" "SS14" (at 244.57 83.14 0) (effects (font (size 1.27 1.27)) (justify left)))
  (property "Footprint" "Diode_SMD:D_SMA" (at 246.38 78.74 0) (hide yes) (effects (font (size 1.27 1.27)) (justify left)))
  (property "Datasheet" "~" (at 246.38 78.74 0) (hide yes) (effects (font (size 1.27 1.27)) (justify left)))
  (property "Description" "Diodo de la bobina" (at 246.38 78.74 0) (hide yes) (effects (font (size 1.27 1.27)) (justify left)))
  (property "Funcion" "Diodo de la bobina" (at 246.38 78.74 0) (hide yes) (effects (font (size 1.27 1.27)) (justify left)))
  (pin "1")
  (pin "2"))
 (wire
  (pts (xy 242.57 78.74) (xy 240.03 78.74))
  (stroke (width 0) (type default)))
 (label "V5"
  (at 240.03 78.74 180)
  (fields_autoplaced yes)
  (effects (font (size 1.27 1.27)) (justify right bottom)))
 (wire
  (pts (xy 250.19 78.74) (xy 252.73 78.74))
  (stroke (width 0) (type default)))
 (label "BOB"
  (at 252.73 78.74 0)
  (fields_autoplaced yes)
  (effects (font (size 1.27 1.27)) (justify left bottom)))
 (symbol
  (lib_id "Connector_Generic:Conn_01x04")
  (at 289.56 78.74 0)
  (unit 1)
  (exclude_from_sim no)
  (in_bom yes)
  (on_board yes)
  (dnp no)
  (property "Reference" "J4" (at 296.48 77.74 0) (effects (font (size 1.27 1.27)) (justify left)))
  (property "Value" "A CEREBRO" (at 296.48 80.34 0) (effects (font (size 1.27 1.27)) (justify left)))
  (property "Footprint" "Connector_JST:JST_XH_B4B-XH-A_1x04_P2.50mm_Vertical" (at 289.56 78.74 0) (hide yes) (effects (font (size 1.27 1.27)) (justify left)))
  (property "Datasheet" "~" (at 289.56 78.74 0) (hide yes) (effects (font (size 1.27 1.27)) (justify left)))
  (property "Description" "Cable de BAJA tensión al cerebro (JST XH, 1 a 1): 1 = 5 V, 2 = 0 V, 3 = mando del relé (3.3 V), 4 = estado del apagador (salida del optoacoplador, aislada)" (at 289.56 78.74 0) (hide yes) (effects (font (size 1.27 1.27)) (justify left)))
  (property "Funcion" "Cable de BAJA tensión al cerebro (JST XH, 1 a 1): 1 = 5 V, 2 = 0 V, 3 = mando del relé (3.3 V), 4 = estado del apagador (salida del optoacoplador, aislada)" (at 289.56 78.74 0) (hide yes) (effects (font (size 1.27 1.27)) (justify left)))
  (pin "1")
  (pin "2")
  (pin "3")
  (pin "4"))
 (wire
  (pts (xy 284.48 76.2) (xy 281.94 76.2))
  (stroke (width 0) (type default)))
 (label "V5"
  (at 281.94 76.2 180)
  (fields_autoplaced yes)
  (effects (font (size 1.27 1.27)) (justify right bottom)))
 (wire
  (pts (xy 284.48 78.74) (xy 281.94 78.74))
  (stroke (width 0) (type default)))
 (label "GND"
  (at 281.94 78.74 180)
  (fields_autoplaced yes)
  (effects (font (size 1.27 1.27)) (justify right bottom)))
 (wire
  (pts (xy 284.48 81.28) (xy 281.94 81.28))
  (stroke (width 0) (type default)))
 (label "RELE"
  (at 281.94 81.28 180)
  (fields_autoplaced yes)
  (effects (font (size 1.27 1.27)) (justify right bottom)))
 (wire
  (pts (xy 284.48 83.82) (xy 281.94 83.82))
  (stroke (width 0) (type default)))
 (label "SWO"
  (at 281.94 83.82 180)
  (fields_autoplaced yes)
  (effects (font (size 1.27 1.27)) (justify right bottom)))
 (symbol
  (lib_id "power:PWR_FLAG")
  (at 50.8 20.32 0)
  (unit 1)
  (exclude_from_sim no)
  (in_bom no)
  (on_board no)
  (dnp no)
  (property "Reference" "#FLG01" (at 54 19.32 0) (hide yes) (effects (font (size 1.27 1.27)) (justify left)))
  (property "Value" "PWR_FLAG" (at 54 21.92 0) (effects (font (size 1.27 1.27)) (justify left)))
  (property "Footprint" "" (at 50.8 20.32 0) (hide yes) (effects (font (size 1.27 1.27)) (justify left)))
  (property "Datasheet" "~" (at 50.8 20.32 0) (hide yes) (effects (font (size 1.27 1.27)) (justify left)))
  (property "Description" "Bandera de alimentación para ERC" (at 50.8 20.32 0) (hide yes) (effects (font (size 1.27 1.27)) (justify left)))
  (pin "1"))
 (wire
  (pts (xy 50.8 20.32) (xy 50.8 22.86))
  (stroke (width 0) (type default)))
 (label "LF"
  (at 50.8 22.86 0)
  (fields_autoplaced yes)
  (effects (font (size 1.27 1.27)) (justify left bottom)))
 (symbol
  (lib_id "power:PWR_FLAG")
  (at 66.04 20.32 0)
  (unit 1)
  (exclude_from_sim no)
  (in_bom no)
  (on_board no)
  (dnp no)
  (property "Reference" "#FLG02" (at 69.24 19.32 0) (hide yes) (effects (font (size 1.27 1.27)) (justify left)))
  (property "Value" "PWR_FLAG" (at 69.24 21.92 0) (effects (font (size 1.27 1.27)) (justify left)))
  (property "Footprint" "" (at 66.04 20.32 0) (hide yes) (effects (font (size 1.27 1.27)) (justify left)))
  (property "Datasheet" "~" (at 66.04 20.32 0) (hide yes) (effects (font (size 1.27 1.27)) (justify left)))
  (property "Description" "Bandera de alimentación para ERC" (at 66.04 20.32 0) (hide yes) (effects (font (size 1.27 1.27)) (justify left)))
  (pin "1"))
 (wire
  (pts (xy 66.04 20.32) (xy 66.04 22.86))
  (stroke (width 0) (type default)))
 (label "N"
  (at 66.04 22.86 0)
  (fields_autoplaced yes)
  (effects (font (size 1.27 1.27)) (justify left bottom)))
 (text "AP Electric · AP Home POTENCIA rev A (CONCEPTO): G2RL-1A-E-HA 5 V, IRM-03-5 + T2A + 10D471K,\nentrada de apagador de red con LTV-814S. Sin cerebro: va a AP Home CEREBRO por un cable de baja tensión."
  (exclude_from_sim no)
  (at 150 15 0)
  (effects (font (size 1.27 1.27)) (justify left top)))
 (sheet_instances
  (path ""
   (page "1")))
 (embedded_fonts no))
